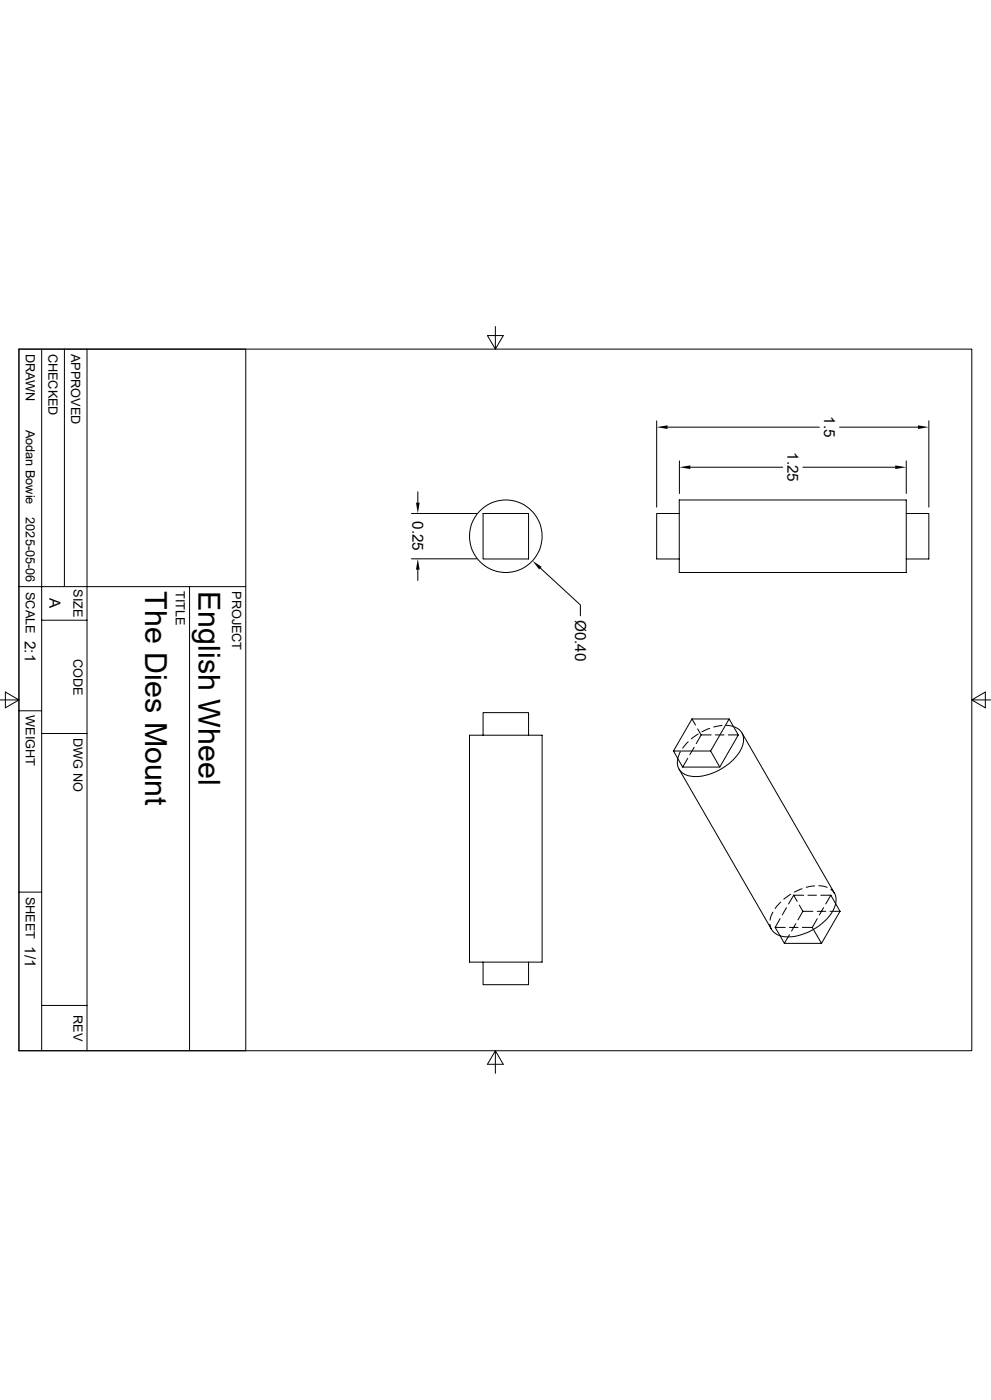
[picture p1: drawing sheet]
<svg xmlns="http://www.w3.org/2000/svg" width="297mm" height="420mm" viewBox="0 0 297 420" stroke-linecap="round" stroke-linejoin="round" font-family="sans-serif">
<g fill="none" stroke="#000" stroke-width=".3">
<path d="M148.5 98v6.7l2.3-4h-4.7l2.4 4M5.7 104.7h285.6v210.5h-285.6M5.7 104.7h68v210.5h-68M5.7 104.7v210.5M12.5 104.7v210.5M19.3 104.7v71.3M26.1 104.7v210.5M196.8 126.2v25.9M200.1 128.1h45.5M203.6 138.3v9.7M251.6 128.1h23.5M271.6 138.3v9.7"/>
<path d="M278.4 126.2v25.9M123.3 154.1h19.6M125.2 147.5v3.3M144.8 154.1h13.6v13.6h-13.6zM203.6 150h68v21.7h-68zM203.6 154.1h-6.8v13.6h6.8M206.9 140.2h27.7M240.6 140.2h27.7M271.6 154.1h6.8v13.6h-6.8M5.7 176h68M56.8 176v139.2M123.3 167.6h19.6"/>
<path d="M125.2 170.9v3.3M162 170.4l11.9 11.1v3.2M12.5 186.1h13.6M0 210h5.7l-4.1-2.4v4.7l4.1-2.3M5.7 213.2h6.8M207.4 215.7l-5.6 9.6M207.4 215.7l1 1.8M207.4 215.7h11.1M209.1 218.7l1 1.8M212.7 218.5l-2.3 1M216.4 217.6l-2.5 .5M217.7 217.6a4.7 4.7 0 0 1 5.1 3.8 10.2 10.2 0 0 1-5 8.2 14.2 14.2 0 0 1-12 2.9 4.1 4.1 0 0 1-2.4-5.8l.5-1.1"/>
<path d="M222.4 219.9l27.7 48.1M291.3 210l4 2.3v-4.7l-4 2.4h5.6M12.5 220h13.6M140.7 220.6h21.8v68h-21.8zM144.8 220.6v-6.8h13.6v6.8M203.5 230.7l27.7 48.1M204.6 230.1l-2.8-4.8h11.2l2.7 4.8M206.1 227.5l-1.5 2.6M206.2 222.5l-1.6 2M208 224.2l-1.2 2.2M209.3 220.2l-2.1 1.5M210.1 220.5l-1.4 2.6"/>
<path d="M210.1 220.5h3M214.4 220.5h2.6M218.3 220.5h3M221.3 220.5l-5.6 9.6h-11.1M221.3 220.5l-2.8-4.8-5.5 9.6M5.7 267.6h6.8M230.8 277.3l.4 1.5M231.6 273.6l-.8 2.4M233.8 275.6l-1.5 2.6M234 270.6l-1.7 1.9M235.3 278.2h-3l2.8 4.8h11.1M235.7 272.3l-1.3 2.2"/>
<path d="M236.6 278.2h2.6M237 268.3l-2.1 1.4M237.9 268.6h3M237.9 268.6l-1.6 2.6M237.9 268.6l1 1.8M238.5 277.1l-1.3 2.2M239.6 271.5l1 1.9M240.4 266.6l-2.3 1M240.5 278.2h3M240.6 273.4l-1.5 2.6M240.6 273.4h3M242.1 268.6h2.6"/>
<path d="M243.5 278.2l2.7 4.8M244.1 265.8l-2.5 .4M244.9 275.6l-1.4 2.6M244.9 273.4h2.6M245.4 265.7l2.5 .5M246 268.6h3M246.8 272.3l-1.2 2.2M248.8 273.4h3M249 266.8l1.1 1.2M249 268.6l-1.5 2.6M249 268.6l2.8 4.8M250.1 268a6.1 6.1 0 0 1-1.3 6.4 16.2 16.2 0 0 1-14.5 6.5l-1.8-.8-1.3-1.3"/>
<path d="M251.8 273.4l-5.6 9.6M144.8 288.6v6.8h13.6v-6.8M236.6 280.4l-1.5 2.6M12.5 301.6h13.6M148.5 315.2l-2.4 4.1h4.7l-2.3-4.1v6.8"/>
<circle cx="151.6" cy="160.9" r="10.9"/>
</g>
<path d="M196.8 128.1l3.3-.5v1.1zM203.6 140.2l3.3-.6v1.1zM268.3 139.6l3.3 .6-3.3 .5zM275.1 127.6l3.3 .5-3.3 .6zM124.7 150.8h1.1l-.6 3.3zM125.2 167.6l.6 3.3h-1.1zM159.6 168.2l2.7 1.9-.7 .7z" fill="#000"/>
<g font-size="9.1">
<text x="43.5" y="177.3" transform="rotate(90 43.5 177.3)">The Dies Mount</text>
<text x="59.5" y="177.3" transform="rotate(90 59.5 177.3)">English Wheel</text>
</g>
<g font-size="4.6">
<text x="247" y="124.8" transform="rotate(90 247 124.8)">1.5</text>
<text x="236" y="135.6" transform="rotate(90 236 135.6)">1.25</text>
<text x="123.6" y="156.4" transform="rotate(90 123.6 156.4)">0.25</text>
<text x="14.8" y="179.5" transform="rotate(90 14.8 179.5)">A</text>
<text x="172.4" y="185.9" transform="rotate(90 172.4 185.9)">Ø0.40</text>
<text x="7.4" y="192.3" transform="rotate(90 7.4 192.3)">2:1</text>
<text x="7.4" y="283.9" transform="rotate(90 7.4 283.9)">1/1</text>
</g>
<g font-size="3.8">
<text x="7.7" y="106.1" transform="rotate(90 7.7 106.1)">DRAWN</text>
<text x="14.5" y="106.1" transform="rotate(90 14.5 106.1)">CHECKED</text>
<text x="21.3" y="106.1" transform="rotate(90 21.3 106.1)">APPROVED</text>
<text x="7.7" y="128.9" transform="rotate(90 7.7 128.9)">Aodan Bowie</text>
<text x="7.7" y="155.2" transform="rotate(90 7.7 155.2)">2025-05-06</text>
<text x="7.7" y="177.6" transform="rotate(90 7.7 177.6)">SCALE</text>
<text x="22" y="176.8" transform="rotate(90 22 176.8)">SIZE</text>
<text x="52.7" y="177.3" transform="rotate(90 52.7 177.3)">TITLE</text>
<text x="69.6" y="177.3" transform="rotate(90 69.6 177.3)">PROJECT</text>
<text x="22" y="197.6" transform="rotate(90 22 197.6)">CODE</text>
<text x="7.7" y="214.6" transform="rotate(90 7.7 214.6)">WEIGHT</text>
<text x="22" y="221.4" transform="rotate(90 22 221.4)">DWG NO</text>
<text x="7.7" y="269" transform="rotate(90 7.7 269)">SHEET</text>
<text x="22" y="304.5" transform="rotate(90 22 304.5)">REV</text>
</g>
</svg>
